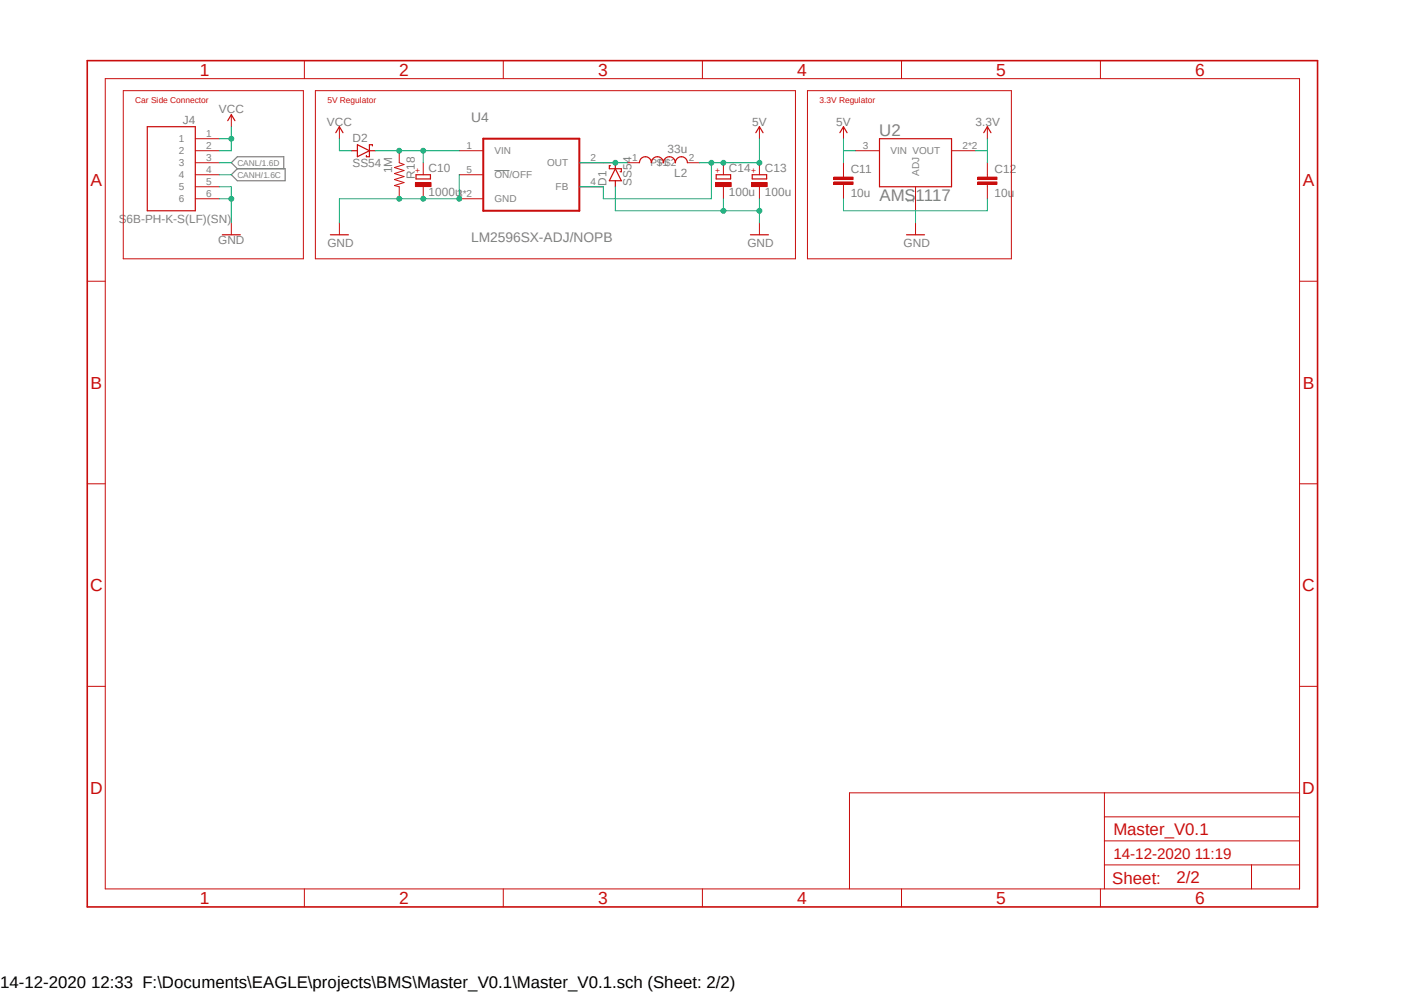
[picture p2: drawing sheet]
<svg xmlns="http://www.w3.org/2000/svg" width="297mm" height="210mm" viewBox="0 0 297 210" stroke-linecap="round" stroke-linejoin="round" font-family="sans-serif">
<path d="M17.9 12.5l261.2 179.9M279.1 12.5l-261.2 179.9" fill="none" stroke="#fff" stroke-width=".21"/>
<path d="M104.6 36.1h3.2" fill="none" stroke="#808080" stroke-width=".21"/>
<path d="M50.2 35.7l-1.3-1.3 1.3-1.3h9.8v2.6M50.2 35.7h10.1v2.5h-10.1l-1.3-1.2z" fill="none" stroke="#808080" stroke-width=".25"/>
<g fill="none" stroke="#c90d0c" stroke-width=".21">
<path d="M22.3 16.6h252.6v171.4h-252.6zM26.1 19.2h38.1v35.5h-38.1zM64.4 12.8v3.8M66.7 19.2h101.6v35.5h-101.6zM106.5 12.8v3.8M148.6 12.8v3.8M170.8 19.2h43.2v35.5h-43.2zM190.7 12.8v3.8M232.8 12.8v3.8M41.3 29.3h5.1M41.3 31.9h5.1M41.3 34.4h5.1"/>
<path d="M41.3 37h5.1M41.3 39.5h5.1M48.9 24.3v2.5M18.5 59.5h3.8M41.3 42h5.1M48.9 47.1v2.6M71.8 47.1v2.6M274.9 59.5h3.8M18.5 102.3h3.8M274.9 102.3h3.8M18.5 145.2h3.8M274.9 145.2h3.8"/>
<path d="M233.6 167.7v20.3M233.6 177.8h41.3M233.6 172.8h41.3M274.9 167.7h-95.2v20.3M64.4 188v3.8M106.5 188v3.8M148.6 188v3.8M190.7 188v3.8M232.8 188v3.8M233.6 182.9h41.3M264.8 182.9v5.1"/>
</g>
<path d="M18.5 12.8h260.2v179h-260.2z" fill="none" stroke="#c90d0c" stroke-width=".34"/>
<path d="M31.2 26.8h10.1v17.8h-10.1zM48.2 25.5l.7-1.2 .8 1.2M88 37h3.1v.8h-3.1zM47 49.7h3.8M69.9 49.7h3.8" fill="none" stroke="#c90d0c" stroke-width=".25"/>
<path d="M87.9 38.6h3.3v.9h-3.3z" fill-rule="evenodd" fill="#c90d0c"/>
<path d="M87.9 38.6h3.3v.9h-3.3zM89.5 34.4v2.6M89.5 39.5v2.5M178.4 37v.5M178.4 39v.5" fill="none" stroke="#c90d0c" stroke-width=".21"/>
<path d="M176.4 38.5h4.1v.5h-4.1z" fill-rule="evenodd" fill="#c90d0c"/>
<path d="M176.4 38.5h4.1v.5h-4.1z" fill="none" stroke="#c90d0c" stroke-width=".21"/>
<path d="M176.4 37.5h4.1v.5h-4.1z" fill-rule="evenodd" fill="#c90d0c"/>
<g fill="none" stroke="#c90d0c" stroke-width=".21">
<path d="M71.8 26.8v2.5M84.5 31.9v2.5l1 .4-2.1 .6 2.1 .7-2.1 .6 2.1 .6-2.1 .7 2.1 .6-2.1 .6 1.1 .3v2.5M132.7 34.4h2.6M145.4 34.4h2.6M160.7 26.8v2.5M176.4 37.5h4.1v.5h-4.1zM178.4 26.8v2.5M178.4 34.4v2.6M178.4 39.5v2.5M181 31.9h5.1M193.7 39.5v5.1M201.3 31.9h5"/>
<path d="M208.9 26.8v2.5M208.9 37v.5M208.9 39v.5M160.7 47.1v2.6M193.7 47.1v2.6"/>
</g>
<g fill="none" stroke="#c90d0c" stroke-width=".25">
<path d="M71 28.1l.8-1.3 .8 1.3M74.3 31.9h1.3M75.6 30.6l2.5 1.3-2.5 1.2zM78.1 31.9h1.3M78.8 30.9v-.3h-.7v2.5h-.6v-.2M129.2 35.1h-.3v.6h2.5v.6h-.2M130.2 35.7l1.2 2.5h-2.5zM130.2 34.4v1.3M130.2 38.2v1.3M135.3 34.4a1.27 1.27 0 0 1 1.2-1.3 1.27 1.27 0 0 1 1.3 1.3 1.27 1.27 0 0 1 1.3-1.3 1.27 1.27 0 0 1 1.2 1.3 1.27 1.27 0 0 1 1.3-1.3 1.27 1.27 0 0 1 1.3 1.3 1.27 1.27 0 0 1 1.2-1.3 1.27 1.27 0 0 1 1.3 1.3M159.9 28.1l.8-1.3 .7 1.3M177.7 28.1l.7-1.3 .8 1.3"/>
<path d="M186.1 29.3h15.2v10.2h-15.2zM208.1 28.1l.8-1.3 .7 1.3M158.7 49.7h3.9M191.8 49.7h3.8"/>
</g>
<path d="M206.8 38.5h4.1v.5h-4.1z" fill-rule="evenodd" fill="#c90d0c"/>
<path d="M206.8 38.5h4.1v.5h-4.1z" fill="none" stroke="#c90d0c" stroke-width=".21"/>
<path d="M206.8 37.5h4.1v.5h-4.1z" fill-rule="evenodd" fill="#c90d0c"/>
<path d="M206.8 37.5h4.1v.5h-4.1zM208.9 34.4v2.6M208.9 39.5v2.5" fill="none" stroke="#c90d0c" stroke-width=".21"/>
<path d="M159.1 37h3.1v.8h-3.1z" fill="none" stroke="#c90d0c" stroke-width=".25"/>
<path d="M159 38.6h3.3v.9h-3.3z" fill-rule="evenodd" fill="#c90d0c"/>
<path d="M159 38.6h3.3v.9h-3.3zM160.7 34.4v2.6M160.7 39.5v2.5" fill="none" stroke="#c90d0c" stroke-width=".21"/>
<path d="M151.5 37h3.1v.8h-3.1z" fill="none" stroke="#c90d0c" stroke-width=".25"/>
<path d="M151.4 38.6h3.3v.9h-3.3z" fill-rule="evenodd" fill="#c90d0c"/>
<path d="M97.2 37h5M97.2 31.9h5M122.6 39.5h5M122.6 34.4h5M151.4 38.6h3.3v.9h-3.3zM153 34.4v2.6M153 39.5v2.5M97.2 42h5" fill="none" stroke="#c90d0c" stroke-width=".21"/>
<path d="M102.2 29.3h20.4v15.3h-20.4z" fill="none" stroke="#c90d0c" stroke-width=".42"/>
<path d="M46.4 29.3h2.5M48.9 26.8v5.1h-2.5" fill="none" stroke="#0dab76" stroke-width=".21"/>
<circle cx="48.9" cy="29.3" r=".51" fill="#0dab76"/>
<g fill="none" stroke="#0dab76" stroke-width=".21">
<path d="M46.4 39.5h2.5v7.6M71.8 29.3v2.6h2.5M46.4 42h2.5"/>
<circle cx="48.9" cy="29.3" r=".51"/>
</g>
<circle cx="48.9" cy="42" r=".51" fill="#0dab76"/>
<g fill="none" stroke="#0dab76" stroke-width=".21">
<path d="M89.5 42h-17.7v5.1"/>
<circle cx="48.9" cy="42" r=".51"/>
</g>
<circle cx="89.5" cy="42" r=".51" fill="#0dab76"/>
<g fill="none" stroke="#0dab76" stroke-width=".21">
<path d="M97.2 37v5h-7.7"/>
<circle cx="89.5" cy="42" r=".51"/>
</g>
<circle cx="97.2" cy="42" r=".51" fill="#0dab76"/>
<circle cx="97.2" cy="42" r=".51" fill="none" stroke="#0dab76" stroke-width=".21"/>
<circle cx="84.5" cy="42" r=".51" fill="#0dab76"/>
<g fill="none" stroke="#0dab76" stroke-width=".21">
<path d="M130.2 39.5v5.1h30.5M160.7 42v5.1M178.4 42v2.6h30.5v-2.6M193.7 44.6v2.5"/>
<circle cx="84.5" cy="42" r=".51"/>
</g>
<circle cx="160.7" cy="44.6" r=".51" fill="#0dab76"/>
<g fill="none" stroke="#0dab76" stroke-width=".21">
<path d="M153 42v2.6"/>
<circle cx="160.7" cy="44.6" r=".51"/>
</g>
<circle cx="153" cy="44.6" r=".51" fill="#0dab76"/>
<g fill="none" stroke="#0dab76" stroke-width=".21">
<path d="M122.6 34.4h10.1"/>
<circle cx="153" cy="44.6" r=".51"/>
</g>
<circle cx="130.2" cy="34.4" r=".51" fill="#0dab76"/>
<g fill="none" stroke="#0dab76" stroke-width=".21">
<path d="M84.5 31.9h5M127.6 34.4h2.6"/>
<circle cx="130.2" cy="34.4" r=".51"/>
</g>
<circle cx="84.5" cy="31.9" r=".51" fill="#0dab76"/>
<g fill="none" stroke="#0dab76" stroke-width=".21">
<path d="M97.2 31.9h-7.7v2.5"/>
<circle cx="84.5" cy="31.9" r=".51"/>
</g>
<circle cx="89.5" cy="31.9" r=".51" fill="#0dab76"/>
<g fill="none" stroke="#0dab76" stroke-width=".21">
<path d="M79.4 31.9h5.1M148 34.4h2.5v7.6h-22.9v-2.5h-5M160.7 29.3v5.1"/>
<circle cx="89.5" cy="31.9" r=".51"/>
</g>
<circle cx="150.5" cy="34.4" r=".51" fill="#0dab76"/>
<g fill="none" stroke="#0dab76" stroke-width=".21">
<path d="M153 34.4h7.7"/>
<circle cx="150.5" cy="34.4" r=".51"/>
</g>
<circle cx="160.7" cy="34.4" r=".51" fill="#0dab76"/>
<g fill="none" stroke="#0dab76" stroke-width=".21">
<path d="M150.5 34.4h2.5"/>
<circle cx="160.7" cy="34.4" r=".51"/>
</g>
<circle cx="153" cy="34.4" r=".51" fill="#0dab76"/>
<g fill="none" stroke="#0dab76" stroke-width=".21">
<path d="M46.4 34.4h2.5M46.4 37h2.5M178.4 29.3v5.1M178.4 31.9h2.6M206.3 31.9h2.6M208.9 29.3v5.1"/>
<circle cx="153" cy="34.4" r=".51"/>
</g>
<g font-size="3.7" fill="#c90d0c">
<text x="42.3" y="16">1</text>
<text x="84.4" y="16">2</text>
<text x="126.5" y="16">3</text>
<text x="168.6" y="16">4</text>
<text x="210.7" y="16">5</text>
<text x="252.9" y="16">6</text>
<text x="19.1" y="39.4">A</text>
<text x="275.6" y="39.4">A</text>
<text x="19.1" y="82.2">B</text>
<text x="275.6" y="82.2">B</text>
<text x="19" y="125.1">C</text>
<text x="275.5" y="125.1">C</text>
<text x="19" y="167.9">D</text>
<text x="275.5" y="167.9">D</text>
<text x="42.3" y="191.2">1</text>
<text x="84.4" y="191.2">2</text>
<text x="126.5" y="191.2">3</text>
<text x="168.6" y="191.2">4</text>
<text x="210.7" y="191.2">5</text>
<text x="252.9" y="191.2">6</text>
</g>
<g font-size="3.6" fill="#808080">
<text x="186" y="28.8">U2</text>
<text x="186.1" y="42.5">AMS1117</text>
</g>
<g font-size="3.6" fill="#c90d0c">
<text x="235.5" y="176.6">Master_V0.1</text>
<text x="235.3" y="186.9">Sheet:</text>
<text x="248.9" y="186.7">2/2</text>
</g>
<text font-size="3.6" x="0" y="208.9">14-12-2020 12:33 F:\Documents\EAGLE\projects\BMS\Master_V0.1\Master_V0.1.sch (Sheet: 2/2)</text>
<text font-size="3.2" fill="#c90d0c" x="235.5" y="181.7">14-12-2020 11:19</text>
<g font-size="2.9" fill="#808080">
<text x="99.7" y="25.8">U4</text>
<text x="99.7" y="51.1">LM2596SX-ADJ/NOPB</text>
</g>
<g font-size="2.5" fill="#808080">
<text x="38.7" y="26.3">J4</text>
<text x="46.3" y="24">VCC</text>
<text x="69.2" y="26.5">VCC</text>
<text x="74.6" y="30">D2</text>
<text x="159.1" y="26.5">5V</text>
<text x="176.9" y="26.5">5V</text>
<text x="206.4" y="26.5">3.3V</text>
<text x="74.6" y="35.3">SS54</text>
<text x="141.2" y="32.4">33u</text>
<text x="83" y="36.6" transform="rotate(-90 83 36.6)">1M</text>
<text x="87.8" y="37.8" transform="rotate(-90 87.8 37.8)">R18</text>
<text x="90.7" y="41.5">1000u</text>
<text x="90.7" y="36.4">C10</text>
<text x="128.3" y="39.2" transform="rotate(-90 128.3 39.2)">D1</text>
<text x="133.6" y="39.2" transform="rotate(-90 133.6 39.2)">SS54</text>
<text x="142.6" y="37.5">L2</text>
<text x="154.2" y="41.5">100u</text>
<text x="154.2" y="36.4">C14</text>
<text x="161.8" y="41.5">100u</text>
<text x="161.8" y="36.4">C13</text>
<text x="180" y="41.7">10u</text>
<text x="180" y="36.6">C11</text>
<text x="210.4" y="41.7">10u</text>
<text x="210.4" y="36.6">C12</text>
<text x="25.1" y="47.1">S6B-PH-K-S(LF)(SN)</text>
<text x="46.1" y="51.7">GND</text>
<text x="69.3" y="52.2">GND</text>
<text x="158.1" y="52.2">GND</text>
<text x="191.1" y="52.2">GND</text>
</g>
<g font-size="2.1" fill="#808080">
<text x="43.6" y="29">1</text>
<text x="37.8" y="30.1">1</text>
<text x="37.8" y="32.6">2</text>
<text x="37.8" y="35.2">3</text>
<text x="43.6" y="31.5">2</text>
<text x="43.6" y="34">3</text>
<text x="98.7" y="31.5">1</text>
<text x="104.6" y="32.6">VIN</text>
<text x="115.7" y="35.2">OUT</text>
<text x="124.9" y="34">2</text>
<text x="133.7" y="34">1</text>
<text x="137.6" y="35.2">P$1</text>
<text x="139.3" y="35.2">P$2</text>
<text x="145.8" y="34">2</text>
<text x="182.5" y="31.5">3</text>
<text x="188.4" y="32.6">VIN VOUT</text>
<text x="203.6" y="31.5">2*2</text>
<text x="37.8" y="37.7">4</text>
<text x="37.8" y="40.3">5</text>
<text x="43.6" y="36.6">4</text>
<text x="43.6" y="39.1">5</text>
<text x="43.6" y="41.7">6</text>
<text x="96.7" y="41.7">3*2</text>
<text x="98.7" y="36.6">5</text>
<text x="104.6" y="37.7">ON/OFF</text>
<text x="117.5" y="40.3">FB</text>
<text x="124.9" y="39.1">4</text>
<text x="194.4" y="37.2" transform="rotate(-90 194.4 37.2)">ADJ</text>
<text x="37.8" y="42.8">6</text>
<text x="104.6" y="42.8">GND</text>
<text x="193.3" y="43" transform="rotate(-90 193.3 43)">1</text>
</g>
<g font-size="1.8" fill="#c90d0c">
<text x="28.6" y="21.7">Car Side Connector</text>
<text x="69.3" y="21.7">5V Regulator</text>
<text x="173.4" y="21.7">3.3V Regulator</text>
<text x="89" y="36.5" transform="rotate(-90 89 36.5)">+</text>
<text x="152.4" y="36.5" transform="rotate(-90 152.4 36.5)">+</text>
<text x="160.1" y="36.5" transform="rotate(-90 160.1 36.5)">+</text>
</g>
<g font-size="1.8" fill="#808080">
<text x="50.2" y="35.1">CANL/1.6D</text>
<text x="50.2" y="37.6">CANH/1.6C</text>
</g>
</svg>
